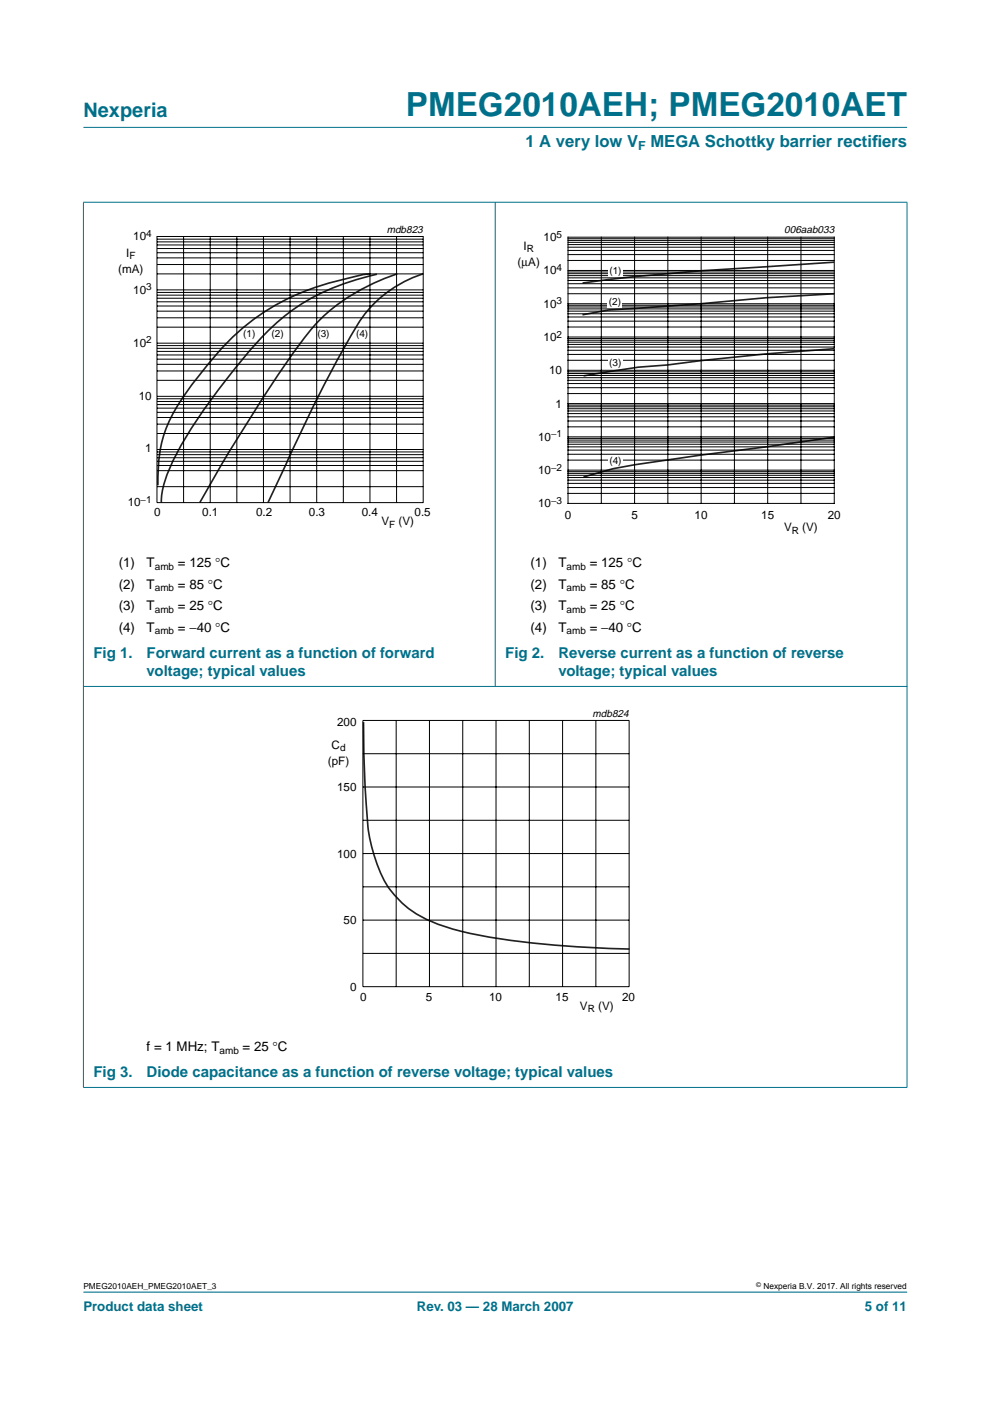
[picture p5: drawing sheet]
<svg xmlns="http://www.w3.org/2000/svg" width="210mm" height="297mm" viewBox="0 0 210 297" stroke-linecap="round" stroke-linejoin="round" font-family="sans-serif">
<path d="M192.3 273.9h-174.6" fill="none" stroke="#00708a" stroke-width=".21"/>
<g fill="#00708a" stroke="#00708a" stroke-width=".21">
<path d="M17.7 27h174.6z"/>
<path d="M17.7 42.9v187.6z"/>
<path d="M105 42.8v102.8z"/>
<path d="M192.3 42.9v187.6z"/>
<path d="M17.6 42.9h174.8z"/>
<path d="M17.6 145.5h174.8z"/>
<path d="M17.6 230.6h174.8z"/>
</g>
<path d="M78.4 58.1l-2.3 .3a55.8 55.8 0 0 0-22.6 9.5 72.8 72.8 0 0 0-14.7 16.4 27.3 27.3 0 0 0-5.3 17v1.6M79.9 58.1a45.3 45.3 0 0 0-21.4 10.5 128.7 128.7 0 0 0-17.6 21.7 40.6 40.6 0 0 0-6.6 14.2l-.1 2M84.2 58.1a42.5 42.5 0 0 0-17.6 11 234.6 234.6 0 0 0-17.1 25.2l-7.1 12.2M89.7 58.1a25.7 25.7 0 0 0-15.2 12.9 306.7 306.7 0 0 0-13.9 27.5l-3.8 8M176.8 55.6l-14.3 1a408 408 0 0 0-39 3.4M176.8 62.3l-14.3 .8-13.8 1.3-19.6 1.3-5.6 1M176.8 73.9l-14.1 1.1-13.9 1.4-7.3 1-6.2 .5-11.6 1.8M176.8 92.7l-14.2 2-13.9 1.8-14.1 2-4.6 .9-6.3 1.7" fill="none" stroke="#231f20" stroke-width=".35"/>
<g fill="none" stroke="#000" stroke-width=".21">
<path d="M33.3 58.1h56.4M33.3 56.1h56.4M33.3 54.7h56.4M33.3 53.6h56.4M33.3 52.7h56.4M33.3 51.9h56.4M33.3 51.3h56.4M33.3 50.7h56.4M38.9 50.1v56.5M44.6 50.1v56.5M50.2 50.1v56.5M55.9 50.1v56.5"/>
<path d="M61.5 50.1v56.5M67.1 50.1v56.5M72.8 50.1v56.5M78.4 50.1v56.5M84.1 50.1v56.5M120.4 50.3h56.5v56.4h-56.5zM120.4 59.5h56.5M120.4 58.9h56.5M120.4 58.4h56.5M120.4 58h56.5M120.4 57.7h56.5M120.4 57.3h56.5"/>
<path d="M120.4 55.2h56.5M120.4 54h56.5M120.4 53.1h56.5M120.4 52.4h56.5M120.4 51.9h56.5M120.4 51.4h56.5M120.4 51h56.5M120.4 50.6h56.5M127.5 50.3v56.4M134.5 50.3v56.4M141.6 50.3v56.4M148.7 50.3v56.4"/>
<path d="M155.7 50.3v56.4M162.8 50.3v56.4M169.8 50.3v56.4M33.3 78.7h56.4M33.3 77.2h56.4M33.3 76.2h56.4M33.3 75.3h56.4M33.3 74.5h56.4M33.3 73.9h56.4M33.3 73.3h56.4M33.3 72.8h56.4M33.3 69.4h56.4"/>
<path d="M33.3 67.4h56.4M33.3 66h56.4M33.3 64.9h56.4M33.3 64h56.4M33.3 63.2h56.4M33.3 62.6h56.4M33.3 62h56.4M33.3 61.5h56.4M120.4 66h56.5M120.4 79.6h56.5M120.4 79.2h56.5M120.4 78.8h56.5"/>
<path d="M120.4 78.5h56.5M120.4 76.4h56.5M120.4 75.1h56.5M120.4 74.3h56.5M120.4 73.6h56.5M120.4 73h56.5M120.4 72.5h56.5M120.4 72.1h56.5M120.4 71.8h56.5M120.4 71.5h56.5M120.4 69.3h56.5M120.4 68.1h56.5"/>
<path d="M120.4 67.2h56.5M120.4 66.5h56.5M120.4 65.5h56.5M120.4 65.1h56.5M120.4 64.7h56.5M120.4 64.4h56.5M120.4 62.3h56.5M120.4 61h56.5M120.4 60.2h56.5M33.3 99.8h56.4M33.3 98.7h56.4M33.3 97.8h56.4"/>
<path d="M33.3 97h56.4M33.3 96.4h56.4M33.3 95.8h56.4M33.3 95.3h56.4M33.3 91.9h56.4M33.3 89.9h56.4M33.3 88.5h56.4M33.3 87.4h56.4M33.3 86.5h56.4M33.3 85.8h56.4M33.3 85.1h56.4M33.3 84.5h56.4"/>
<path d="M33.3 84h56.4M33.3 80.6h56.4M120.4 80.6h56.5M120.4 99.7h56.5M120.4 97.6h56.5M120.4 96.3h56.5M120.4 95.4h56.5M120.4 94.7h56.5M120.4 94.2h56.5M120.4 93.7h56.5M120.4 93.3h56.5M120.4 92.9h56.5"/>
<path d="M120.4 92.6h56.5M120.4 90.5h56.5M120.4 89.3h56.5M120.4 88.4h56.5M120.4 87.7h56.5M120.4 87.1h56.5M120.4 86.7h56.5M120.4 86.3h56.5M120.4 85.9h56.5M120.4 85.6h56.5M120.4 83.4h56.5M120.4 82.2h56.5"/>
<path d="M120.4 81.3h56.5M120.4 80.1h56.5M33.3 106.6v-56.5h56.4v56.5M33.3 103.2h56.4M33.3 106.6h56.4M120.4 104.6h56.5M120.4 103.4h56.5M120.4 102.5h56.5M120.4 101.8h56.5M120.4 101.2h56.5M120.4 100.8h56.5M120.4 100.4h56.5"/>
<path d="M120.4 100h56.5"/>
</g>
<path d="M20.6 47.2h81.8v66.4h-81.8zM107.7 47.5h81.9v66.3h-81.9z" fill="none" stroke="#fff" stroke-width=".21"/>
<g fill="#fff">
<path d="M129 55.9h3v2.7h-3z"/>
<path d="M128.9 62.5h3v2.7h-3z"/>
<path d="M129 75.4h3v2.7h-3z"/>
<path d="M128.9 96.6h3v2.1h-3z"/>
</g>
<path d="M77.1 153.1v6.8l.5 10a37.4 37.4 0 0 0 4 17.1 20.8 20.8 0 0 0 12.1 9.2 108.5 108.5 0 0 0 24.5 4.2l7.9 .6 7.4 .2" fill="none" stroke="#231f20" stroke-width=".35"/>
<g fill="none" stroke="#000" stroke-width=".21">
<path d="M76.9 152.7h56.5v56.5h-56.5zM76.9 159.8h56.5M84 152.7v56.5M91.1 152.7v56.5M98.1 152.7v56.5M105.2 152.7v56.5M112.2 152.7v56.5M119.3 152.7v56.5M126.3 152.7v56.5M76.9 166.9h56.5M76.9 173.9h56.5M76.9 181h56.5"/>
<path d="M76.9 188h56.5M76.9 195.1h56.5M76.9 202.1h56.5"/>
</g>
<path d="M64.2 149.9h81.8v66.3h-81.8z" fill="none" stroke="#fff" stroke-width=".21"/>
<text font-size="7.1" fill="#00708a" x="86.1" y="24.7">PMEG2010AEH; PMEG2010AET</text>
<text font-size="4.2" fill="#00708a" x="17.7" y="24.9">Nexperia</text>
<g font-size="3.5" fill="#00708a">
<text x="111.4" y="31.1">1 A very low V</text>
<text x="137.9" y="31.1">MEGA Schottky barrier rectif</text>
<text x="184.9" y="31.1">iers</text>
</g>
<g font-size="3.2" fill="#00708a">
<text x="19.8" y="139.5">Fig 1.</text>
<text x="31.1" y="139.5">Forward current as a function of forward</text>
<text x="31.1" y="143.4">voltage; typical values</text>
<text x="107.1" y="139.5">Fig 2.</text>
<text x="118.4" y="143.4">voltage; typical values</text>
<text x="118.4" y="139.5">Reverse current as a function of reverse</text>
<text x="19.8" y="228.4">Fig 3.</text>
<text x="31.1" y="228.4">Diode capacitance as a function of reverse voltage; typical values</text>
</g>
<g font-size="2.8">
<text x="25.2" y="120.3">(1)</text>
<text x="25.2" y="124.8">(2)</text>
<text x="31.1" y="120.3">T</text>
<text x="31.1" y="124.8">T</text>
<text x="37.7" y="120.3">= 125 °C</text>
<text x="37.7" y="124.8">= 85 °C</text>
<text x="112.5" y="120.3">(1)</text>
<text x="112.5" y="124.8">(2)</text>
<text x="118.4" y="120.3">T</text>
<text x="118.4" y="124.8">T</text>
<text x="125" y="120.3">= 125 °C</text>
<text x="125" y="124.8">= 85 °C</text>
<text x="25.2" y="129.4">(3)</text>
<text x="31.1" y="129.4">T</text>
<text x="37.7" y="129.4">= 25 °C</text>
<text x="112.5" y="129.4">(3)</text>
<text x="118.4" y="129.4">T</text>
<text x="125" y="129.4">= 25 °C</text>
<text x="25.2" y="134">(4)</text>
<text x="31.1" y="134">T</text>
<text x="37.7" y="134">= −40 °C</text>
<text x="112.5" y="134">(4)</text>
<text x="118.4" y="134">T</text>
<text x="125" y="134">= −40 °C</text>
<text x="31.1" y="222.9">f = 1 MHz; T</text>
<text x="51.4" y="222.9">= 25 °C</text>
</g>
<g font-size="2.8" fill="#00708a">
<text x="17.7" y="278">Product data sheet</text>
<text x="88.4" y="278">Rev. 03 — 28 March 2007</text>
<text x="183.4" y="278">5 of 11</text>
</g>
<text font-size="2.6" fill="#00708a" x="135.3" y="31.8">F</text>
<g font-size="2.5">
<text x="28.2" y="50.9">10</text>
<text x="111" y="53">I</text>
<text x="115.2" y="51.1">10</text>
<text x="25.1" y="58">(mA)</text>
<text x="26.8" y="54.5">I</text>
<text x="109.8" y="56.5">(µA)</text>
<text x="115.2" y="58.2">10</text>
<text x="28.2" y="62.3">10</text>
<text x="115.2" y="65.2">10</text>
<text x="28.2" y="73.5">10</text>
<text x="115.2" y="72.3">10</text>
<text x="116.4" y="79.4">10</text>
<text x="29.4" y="84.7">10</text>
<text x="117.8" y="86.4">1</text>
<text x="30.8" y="95.9">1</text>
<text x="114.1" y="93.5">10</text>
<text x="114.1" y="100.5">10</text>
<text x="27.1" y="107.3">10</text>
<text x="114.1" y="107.6">10</text>
<text x="32.7" y="109.3">0</text>
<text x="42.9" y="109.3">0.1</text>
<text x="54.3" y="109.3">0.2</text>
<text x="65.5" y="109.3">0.3</text>
<text x="76.7" y="109.3">0.4</text>
<text x="80.9" y="111.4">V</text>
<text x="84.5" y="111.4">(V)</text>
<text x="87.9" y="109.3">0.5</text>
<text x="119.7" y="110.1">0</text>
<text x="133.9" y="110.1">5</text>
<text x="147.3" y="110.1">10</text>
<text x="161.4" y="110.1">15</text>
<text x="166.2" y="112.7">V</text>
<text x="170.1" y="112.7">(V)</text>
<text x="175.5" y="110.1">20</text>
<text x="71.5" y="153.8">200</text>
<text x="70.3" y="158.7">C</text>
<text x="69.5" y="162.2">(pF)</text>
<text x="71.5" y="167.7">150</text>
<text x="71.5" y="181.8">100</text>
<text x="72.9" y="196">50</text>
<text x="74.2" y="210.1">0</text>
<text x="76.4" y="212.3">0</text>
<text x="90.3" y="212.3">5</text>
<text x="103.7" y="212.3">10</text>
<text x="117.8" y="212.3">15</text>
<text x="123" y="214.1">V</text>
<text x="126.8" y="214.1">(V)</text>
<text x="131.9" y="212.3">20</text>
</g>
<g font-size="2.2">
<text x="82" y="49.4">mdb823</text>
<text x="166.3" y="49.4">006aab033</text>
<text x="125.7" y="152.1">mdb824</text>
</g>
<g font-size="2.1">
<text x="31" y="50.2">4</text>
<text x="111.7" y="53.5">R</text>
<text x="118" y="50.4">5</text>
<text x="27.5" y="55">F</text>
<text x="118" y="57.4">4</text>
<text x="129.2" y="58.1">(1)</text>
<text x="31" y="61.6">3</text>
<text x="118" y="64.5">3</text>
<text x="129.1" y="64.7">(2)</text>
<text x="51.6" y="71.4">(1)</text>
<text x="57.6" y="71.4">(2)</text>
<text x="67.3" y="71.4">(3)</text>
<text x="75.5" y="71.4">(4)</text>
<text x="118" y="71.6">2</text>
<text x="31" y="72.8">2</text>
<text x="129.2" y="77.7">(3)</text>
<text x="116.8" y="92.7">−1</text>
<text x="116.8" y="99.8">−2</text>
<text x="129.2" y="98.3">(4)</text>
<text x="29.8" y="106.6">−1</text>
<text x="116.8" y="106.8">−3</text>
<text x="82.5" y="111.9">F</text>
<text x="167.9" y="113.2">R</text>
<text x="32.8" y="120.8">amb</text>
<text x="32.8" y="125.4">amb</text>
<text x="120.1" y="120.8">amb</text>
<text x="120.1" y="125.4">amb</text>
<text x="32.8" y="129.9">amb</text>
<text x="120.1" y="129.9">amb</text>
<text x="32.8" y="134.5">amb</text>
<text x="120.1" y="134.5">amb</text>
<text x="72.1" y="159.2">d</text>
<text x="124.6" y="214.6">R</text>
<text x="46.5" y="223.4">amb</text>
</g>
<g font-size="1.8">
<text x="17.7" y="273.4">PMEG2010AEH_PMEG2010AET_3</text>
<text x="161.9" y="273.4">Nexperia B.V. 2017. All rights reserved</text>
</g>
<text font-size="1.4" x="160.4" y="272.9">©</text>
</svg>
